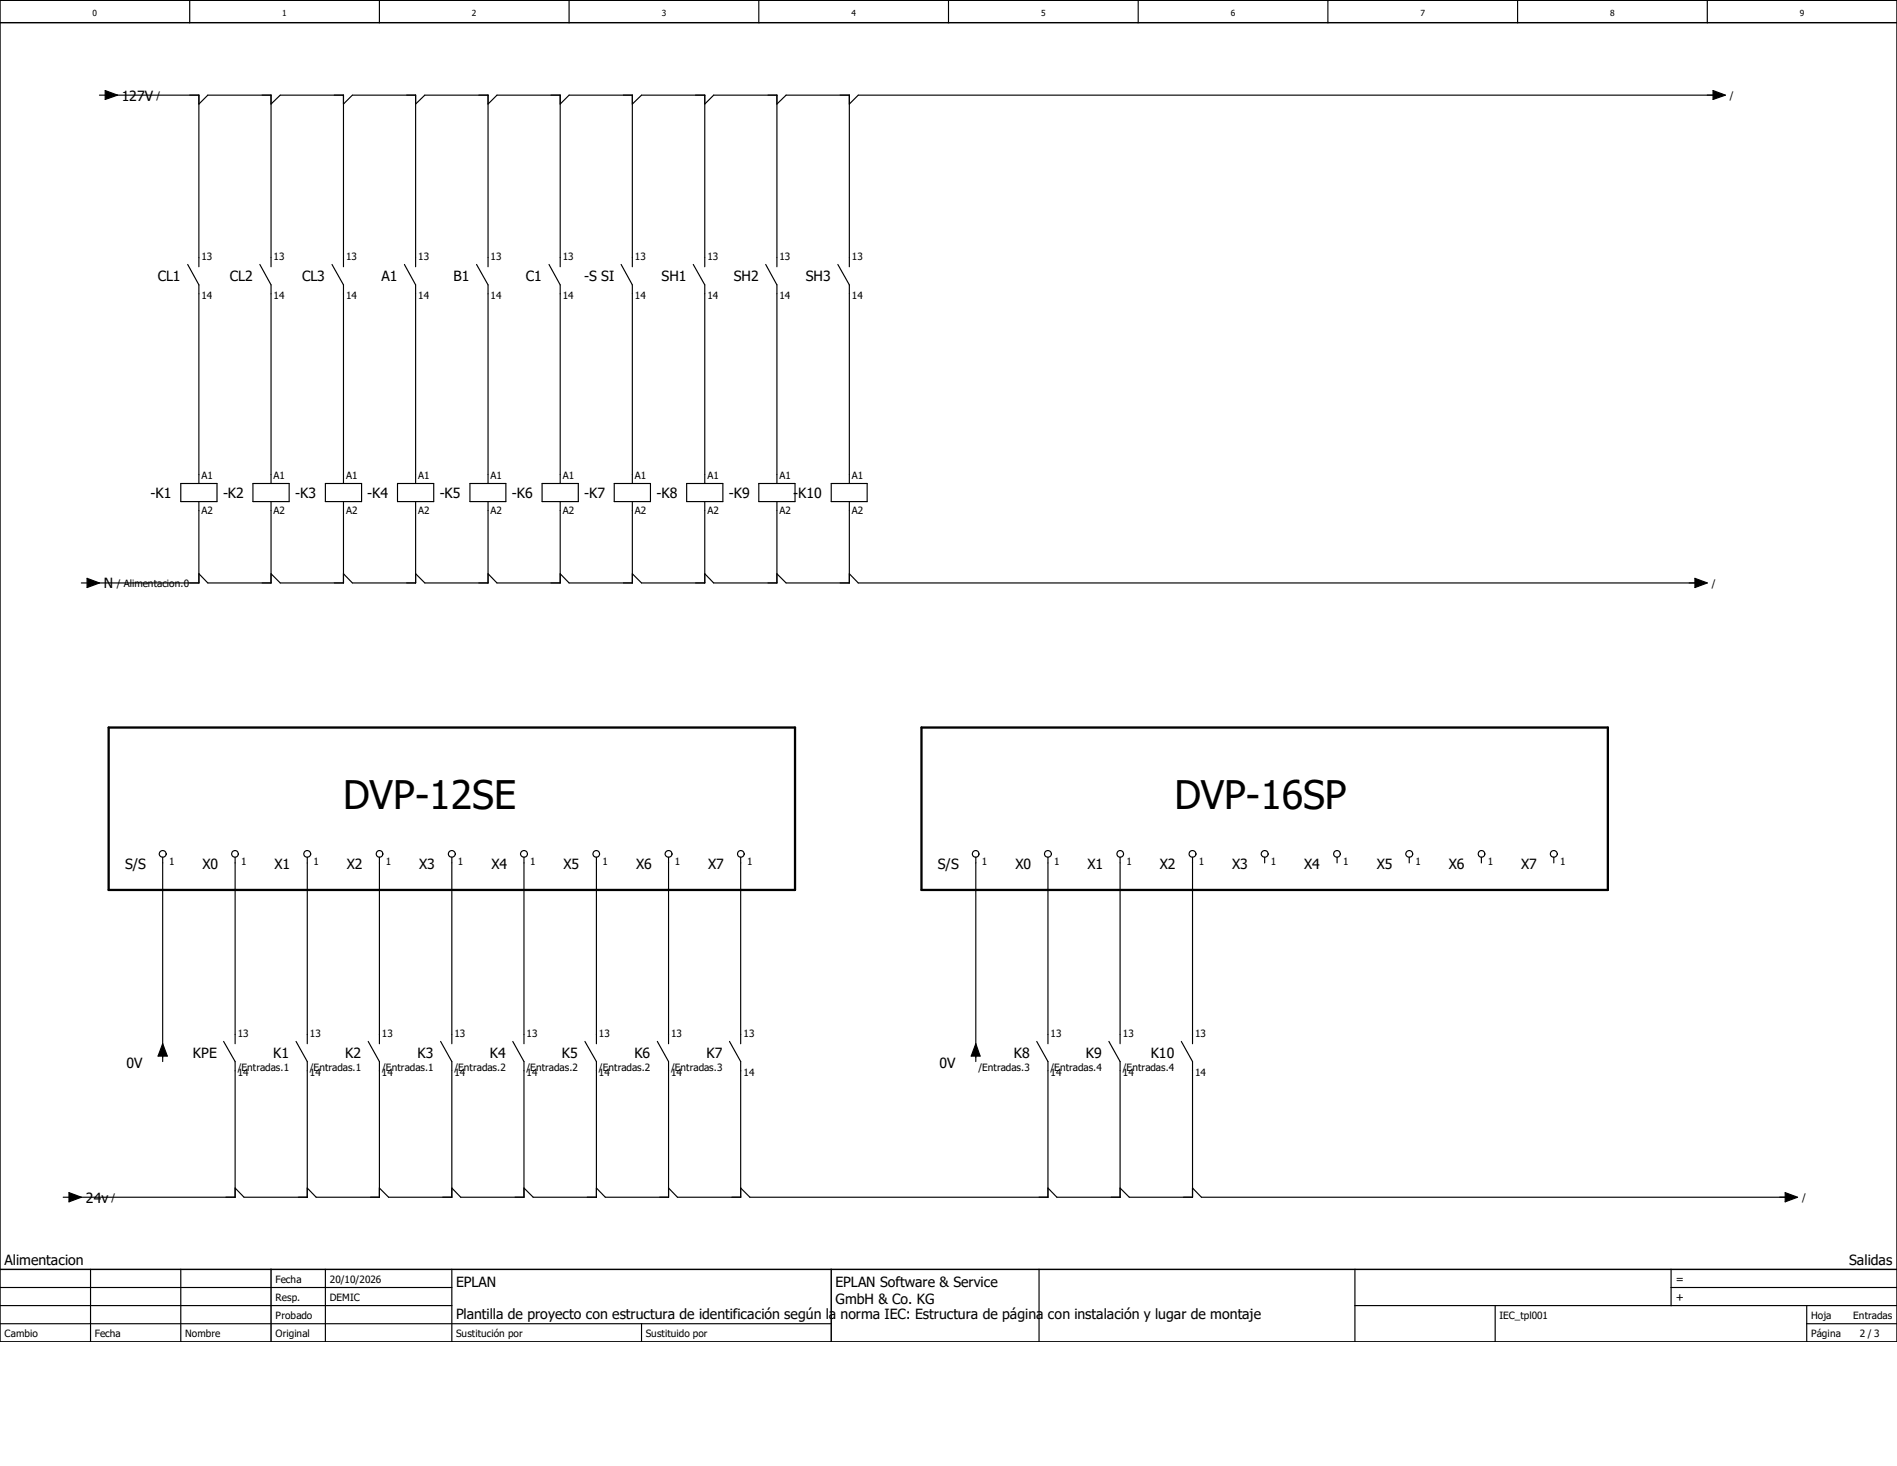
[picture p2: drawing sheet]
<svg xmlns="http://www.w3.org/2000/svg" width="279mm" height="216mm" viewBox="0 0 279 216" stroke-linecap="round" stroke-linejoin="round" font-family="sans-serif">
<path d="M197.7 -.1l-197.7 197.7M0 169.2l40.1 28.4M0 197.5v.1" fill="none" stroke="#fff" stroke-width=".15"/>
<g fill="none" stroke="#000" stroke-width=".17">
<path d="M14.6 14h.9M15.5 13.3l1.8 .7-1.8 .6zM16 14h13.3v25.3M27.9 0v3.3M29.3 15.3l1.3-1.3h9.3v25.3M39.9 15.3l1.4-1.3h9.3v25.3M50.6 15.3l1.3-1.3h9.3v25.3M55.9 0v3.3M61.2 15.3l1.4-1.3h9.3v25.3M71.9 15.3l1.3-1.3h9.3v25.3M82.5 15.3l1.3-1.3h9.3v25.3M83.8 0v3.3"/>
<path d="M93.1 15.3l1.4-1.3h9.3v25.3M103.8 15.3l1.3-1.3h9.3v25.3M111.8 0v3.3M114.4 15.3l1.4-1.3h9.3v25.3M139.7 0v3.3M167.6 0v3.3M195.6 0v3.3M223.5 0v3.3M251.5 0v3.3M252.3 13.3l1.8 .7-1.8 .6zM252.8 14h-126.4l-1.3 1.3M27.6 38.9l1.7 3.1v29.2"/>
<path d="M38.3 38.9l1.6 3.1v29.2M48.9 38.9l1.7 3.1v29.2M59.6 38.9l1.6 3.1v29.2M70.2 38.9l1.7 3.1v29.2M80.9 38.9l1.6 3.1v29.2M91.5 38.9l1.6 3.1v29.2M102.1 38.9l1.7 3.1v29.2M112.8 38.9l1.6 3.1v29.2M123.4 38.9l1.7 3.1v29.2M26.6 71.2h5.4v2.7h-5.4zM29.3 73.9v12h-16M37.3 71.2h5.3v2.7h-5.3z"/>
<path d="M39.9 73.9v12h-9.3l-1.3-1.4M47.9 71.2h5.4v2.7h-5.4zM50.6 73.9v12h-9.3l-1.4-1.4M58.5 71.2h5.4v2.7h-5.4zM61.2 73.9v12h-9.3l-1.3-1.4M69.2 71.2h5.3v2.7h-5.3zM71.9 73.9v12h-9.3l-1.4-1.4M79.8 71.2h5.4v2.7h-5.4zM82.5 73.9v12h-9.3l-1.3-1.4M90.5 71.2h5.3v2.7h-5.3zM93.1 73.9v12h-9.3l-1.3-1.4M101.1 71.2h5.4v2.7h-5.4z"/>
<path d="M103.8 73.9v12h-9.3l-1.4-1.4M111.8 71.2h5.3v2.7h-5.3zM114.4 73.9v12h-9.3l-1.3-1.4M122.4 71.2h5.3v2.7h-5.3zM125.1 73.9v12h-9.3l-1.4-1.4M12 85.9h.8M12.8 85.2l1.8 .7-1.8 .6zM125.1 84.5l1.3 1.4h123.7M249.6 85.2l1.9 .7-1.9 .6zM24 126.2v30.1M34.6 126.2v27.5M45.3 126.2v27.5"/>
<path d="M55.9 126.2v27.5M66.5 126.2v27.5M77.2 126.2v27.5M87.8 126.2v27.5M98.5 126.2v27.5M109.1 126.2v27.5M143.7 126.2v30.1M154.3 126.2v27.5M165 126.2v27.5M175.6 126.2v27.5M186.3 126.2v.9M196.9 126.2v.9"/>
<path d="M207.6 126.2v.9M218.2 126.2v.9M228.9 126.2v.9M24 153.7l.6 1.8h-1.3zM32.9 153.4l1.7 2.9v20h-23.9M43.6 153.4l1.7 2.9v20h-9.4l-1.3-1.3M54.2 153.4l1.7 2.9v20h-9.3l-1.3-1.3M64.9 153.4l1.6 2.9v20h-9.3l-1.3-1.3M75.5 153.4l1.7 2.9v20h-9.3l-1.4-1.3M86.1 153.4l1.7 2.9v20h-9.3l-1.3-1.3M96.8 153.4l1.7 2.9v20h-9.3l-1.4-1.3M107.4 153.4l1.7 2.9v20h-9.3l-1.3-1.3"/>
<path d="M143.7 153.7l.7 1.8h-1.4zM152.7 153.4l1.6 2.9v20h-43.9l-1.3-1.3M163.3 153.4l1.7 2.9v20h-9.3l-1.4-1.3M174 153.4l1.6 2.9v20h-9.3l-1.3-1.3M9.3 176.3h.9M10.2 175.6l1.8 .7-1.8 .7zM175.6 175l1.4 1.3h86.4M262.9 175.6l1.9 .7-1.9 .7zM0 194.9h122.4M0 192.3h66.5M0 189.6h66.5M13.3 186.9v10.7"/>
<path d="M26.6 186.9v10.7M47.9 186.9v10.7M66.5 186.9v10.7M94.5 194.9v2.7M153 186.9v10.7M199.6 192.3h79.8M199.6 186.9v10.7M220.2 192.3v5.3M246.1 189.6h33.3M246.1 186.9v5.4M266.1 194.9h13.3M266.1 192.3v5.3"/>
<circle cx="24" cy="125.8" r=".49"/>
<circle cx="34.6" cy="125.8" r=".49"/>
<circle cx="45.3" cy="125.8" r=".5"/>
<circle cx="55.9" cy="125.8" r=".49"/>
<circle cx="66.6" cy="125.8" r=".5"/>
<circle cx="77.2" cy="125.8" r=".49"/>
<circle cx="87.8" cy="125.8" r=".49"/>
<circle cx="98.5" cy="125.8" r=".49"/>
<circle cx="109.1" cy="125.8" r=".49"/>
<circle cx="143.7" cy="125.8" r=".49"/>
<circle cx="154.4" cy="125.8" r=".5"/>
<circle cx="165" cy="125.8" r=".49"/>
<circle cx="175.6" cy="125.8" r=".5"/>
<circle cx="186.3" cy="125.8" r=".49"/>
<circle cx="196.9" cy="125.8" r=".49"/>
<circle cx="207.6" cy="125.8" r=".49"/>
<circle cx="218.2" cy="125.8" r=".49"/>
<circle cx="228.9" cy="125.8" r=".5"/>
</g>
<path d="M0 3.3h279.4M0 0h279.4v197.6h-279.4zM0 186.9h279.4M39.9 186.9v10.7M122.4 186.9v10.7" fill="none" stroke="#000" stroke-width=".21"/>
<path d="M16 107.1h101.1v24h-101.1zM135.7 107.1h101.1v24h-101.1z" fill="none" stroke="#000" stroke-width=".34"/>
<path d="M15.5 13.3l1.8 .7-1.8 .6zM252.3 13.3l1.8 .7-1.8 .6zM12.8 85.2l1.8 .7-1.8 .6zM249.6 85.2l1.9 .7-1.9 .6zM24 153.7l.6 1.8h-1.3zM143.7 153.7l.7 1.8h-1.4zM10.2 175.6l1.8 .7-1.8 .7zM262.9 175.6l1.9 .7-1.9 .7z" fill="#000"/>
<g font-size="5.8">
<text x="50.5" y="119.2">DVP-12SE</text>
<text x="173" y="119.2">DVP-16SP</text>
</g>
<g font-size="2.1">
<text x="17.9" y="14.8">127V</text>
<text x="23.2" y="41.4">CL1</text>
<text x="33.9" y="41.4">CL2</text>
<text x="44.5" y="41.4">CL3</text>
<text x="56.2" y="41.4">A1</text>
<text x="66.8" y="41.4">B1</text>
<text x="77.5" y="41.4">C1</text>
<text x="86" y="41.4">-S SI</text>
<text x="97.5" y="41.4">SH1</text>
<text x="108.1" y="41.4">SH2</text>
<text x="118.7" y="41.4">SH3</text>
<text x="22.2" y="73.3">-K1</text>
<text x="32.9" y="73.3">-K2</text>
<text x="43.5" y="73.3">-K3</text>
<text x="54.1" y="73.3">-K4</text>
<text x="64.8" y="73.3">-K5</text>
<text x="75.4" y="73.3">-K6</text>
<text x="86.1" y="73.3">-K7</text>
<text x="96.7" y="73.3">-K8</text>
<text x="107.4" y="73.3">-K9</text>
<text x="116.8" y="73.3">-K10</text>
<text x="15.3" y="86.7">N</text>
<text x="18.4" y="127.9">S/S</text>
<text x="29.8" y="127.9">X0</text>
<text x="40.4" y="127.9">X1</text>
<text x="51.1" y="127.9">X2</text>
<text x="61.7" y="127.9">X3</text>
<text x="72.4" y="127.9">X4</text>
<text x="83" y="127.9">X5</text>
<text x="93.7" y="127.9">X6</text>
<text x="104.3" y="127.9">X7</text>
<text x="138.1" y="127.9">S/S</text>
<text x="149.6" y="127.9">X0</text>
<text x="160.2" y="127.9">X1</text>
<text x="170.8" y="127.9">X2</text>
<text x="181.5" y="127.9">X3</text>
<text x="192.1" y="127.9">X4</text>
<text x="202.8" y="127.9">X5</text>
<text x="213.4" y="127.9">X6</text>
<text x="224.1" y="127.9">X7</text>
<text x="28.4" y="155.8">KPE</text>
<text x="40.2" y="155.8">K1</text>
<text x="50.8" y="155.8">K2</text>
<text x="61.5" y="155.8">K3</text>
<text x="72.1" y="155.8">K4</text>
<text x="82.8" y="155.8">K5</text>
<text x="93.4" y="155.8">K6</text>
<text x="104.1" y="155.8">K7</text>
<text x="149.3" y="155.8">K8</text>
<text x="159.9" y="155.8">K9</text>
<text x="169.5" y="155.8">K10</text>
<text x="18.6" y="157.2">0V</text>
<text x="138.4" y="157.2">0V</text>
<text x="12.7" y="177.1">24v</text>
<text x=".7" y="186.3">Alimentacion</text>
<text x="67.2" y="189.6">EPLAN</text>
<text x="123.1" y="189.6">EPLAN Software &amp; Service</text>
<text x="272.4" y="186.3">Salidas</text>
<text x="67.2" y="194.3">Plantilla de proyecto con estructura de identificación según la norma IEC: Estructura de página con instalación y lugar de montaje</text>
<text x="123.1" y="192.1">GmbH &amp; Co. KG</text>
</g>
<g font-size="1.6">
<text x="246.8" y="191.6">+</text>
<text x="246.8" y="188.9">=</text>
</g>
<g font-size="1.5">
<text x="23.1" y="14.6">/</text>
<text x="254.8" y="14.6">/</text>
<text x="29.7" y="38.3">13</text>
<text x="40.3" y="38.3">13</text>
<text x="51" y="38.3">13</text>
<text x="61.6" y="38.3">13</text>
<text x="72.3" y="38.3">13</text>
<text x="82.9" y="38.3">13</text>
<text x="93.5" y="38.3">13</text>
<text x="104.2" y="38.3">13</text>
<text x="114.8" y="38.3">13</text>
<text x="125.5" y="38.3">13</text>
<text x="29.7" y="44.1">14</text>
<text x="40.3" y="44.1">14</text>
<text x="51" y="44.1">14</text>
<text x="61.6" y="44.1">14</text>
<text x="72.3" y="44.1">14</text>
<text x="82.9" y="44.1">14</text>
<text x="93.5" y="44.1">14</text>
<text x="104.2" y="44.1">14</text>
<text x="114.8" y="44.1">14</text>
<text x="125.5" y="44.1">14</text>
<text x="29.7" y="70.5">A1</text>
<text x="40.3" y="70.5">A1</text>
<text x="51" y="70.5">A1</text>
<text x="61.6" y="70.5">A1</text>
<text x="72.3" y="70.5">A1</text>
<text x="82.9" y="70.5">A1</text>
<text x="93.5" y="70.5">A1</text>
<text x="104.2" y="70.5">A1</text>
<text x="114.8" y="70.5">A1</text>
<text x="125.5" y="70.5">A1</text>
<text x="29.7" y="75.7">A2</text>
<text x="40.3" y="75.7">A2</text>
<text x="51" y="75.7">A2</text>
<text x="61.6" y="75.7">A2</text>
<text x="72.3" y="75.7">A2</text>
<text x="82.9" y="75.7">A2</text>
<text x="93.5" y="75.7">A2</text>
<text x="104.2" y="75.7">A2</text>
<text x="114.8" y="75.7">A2</text>
<text x="125.5" y="75.7">A2</text>
<text x="17.2" y="86.4">/ Alimentacion.0</text>
<text x="252.1" y="86.4">/</text>
<text x="24.9" y="127.5">1</text>
<text x="35.5" y="127.5">1</text>
<text x="46.2" y="127.5">1</text>
<text x="56.8" y="127.5">1</text>
<text x="67.4" y="127.5">1</text>
<text x="78.1" y="127.5">1</text>
<text x="88.7" y="127.5">1</text>
<text x="99.4" y="127.5">1</text>
<text x="110" y="127.5">1</text>
<text x="144.6" y="127.5">1</text>
<text x="155.3" y="127.5">1</text>
<text x="165.9" y="127.5">1</text>
<text x="176.6" y="127.5">1</text>
<text x="187.2" y="127.5">1</text>
<text x="197.8" y="127.5">1</text>
<text x="208.5" y="127.5">1</text>
<text x="219.1" y="127.5">1</text>
<text x="229.8" y="127.5">1</text>
<text x="35" y="152.7">13</text>
<text x="45.6" y="152.7">13</text>
<text x="56.3" y="152.7">13</text>
<text x="66.9" y="152.7">13</text>
<text x="77.6" y="152.7">13</text>
<text x="88.2" y="152.7">13</text>
<text x="98.8" y="152.7">13</text>
<text x="109.5" y="152.7">13</text>
<text x="154.7" y="152.7">13</text>
<text x="165.4" y="152.7">13</text>
<text x="176" y="152.7">13</text>
<text x="35" y="158.5">14</text>
<text x="35" y="157.7">/Entradas.1</text>
<text x="45.6" y="158.5">14</text>
<text x="45.6" y="157.7">/Entradas.1</text>
<text x="56.3" y="158.5">14</text>
<text x="56.3" y="157.7">/Entradas.1</text>
<text x="66.9" y="158.5">14</text>
<text x="66.9" y="157.7">/Entradas.2</text>
<text x="77.6" y="158.5">14</text>
<text x="77.6" y="157.7">/Entradas.2</text>
<text x="88.2" y="158.5">14</text>
<text x="88.2" y="157.7">/Entradas.2</text>
<text x="98.8" y="158.5">14</text>
<text x="98.8" y="157.7">/Entradas.3</text>
<text x="109.5" y="158.5">14</text>
<text x="144.1" y="157.7">/Entradas.3</text>
<text x="154.7" y="158.5">14</text>
<text x="154.7" y="157.7">/Entradas.4</text>
<text x="165.4" y="158.5">14</text>
<text x="165.4" y="157.7">/Entradas.4</text>
<text x="176" y="158.5">14</text>
<text x="16.4" y="176.9">/</text>
<text x="265.4" y="176.9">/</text>
<text x="40.6" y="191.6">Resp.</text>
<text x="40.6" y="188.9">Fecha</text>
<text x="48.6" y="191.6">DEMIC</text>
<text x="48.6" y="188.9">20/10/2026</text>
<text x=".7" y="196.9">Cambio</text>
<text x="14" y="196.9">Fecha</text>
<text x="27.3" y="196.9">Nombre</text>
<text x="40.6" y="196.9">Original</text>
<text x="40.6" y="194.3">Probado</text>
<text x="67.2" y="196.9">Sustitución por</text>
<text x="95.1" y="196.9">Sustituido por</text>
<text x="220.8" y="194.3">IEC_tpl001</text>
<text x="266.7" y="194.3">Hoja</text>
<text x="266.7" y="196.9">Página</text>
<text x="273" y="194.3">Entradas</text>
<text x="273.9" y="196.9">2 / 3</text>
</g>
<g font-size="1.2">
<text x="13.6" y="2.4">0</text>
<text x="41.6" y="2.4">1</text>
<text x="69.5" y="2.4">2</text>
<text x="97.5" y="2.4">3</text>
<text x="125.4" y="2.4">4</text>
<text x="153.3" y="2.4">5</text>
<text x="181.3" y="2.4">6</text>
<text x="209.2" y="2.4">7</text>
<text x="237.2" y="2.4">8</text>
<text x="265.1" y="2.4">9</text>
</g>
</svg>
